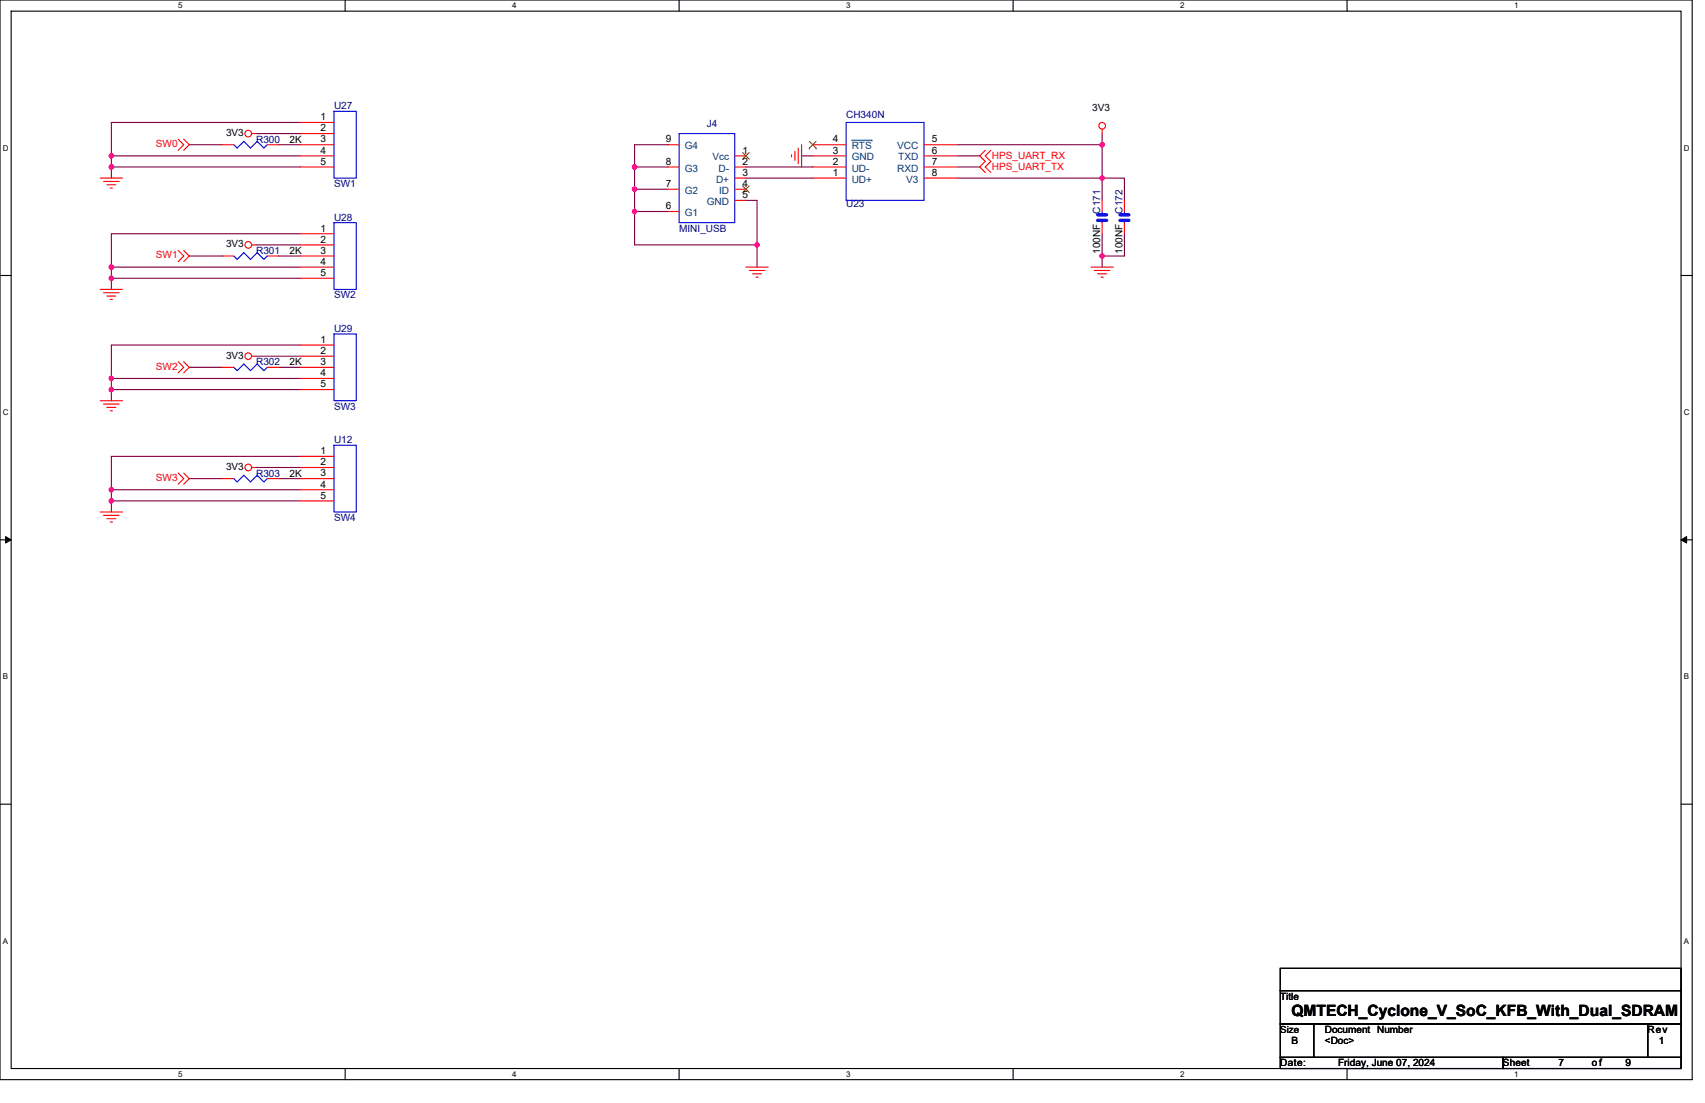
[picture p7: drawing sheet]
<svg xmlns="http://www.w3.org/2000/svg" width="432mm" height="279mm" viewBox="0 0 432 279" stroke-linecap="round" stroke-linejoin="round" font-family="sans-serif">
<path d="M0 0h428.6v273.5h-428.6zM2.8 2.8h422.9v267.9h-422.9z" fill="none" stroke="#000" stroke-width=".28"/>
<g fill="#fff">
<path d="M45.1 .3h1.1v2.2h-1.1z"/>
<path d="M45.1 271h1.1v2.2h-1.1z"/>
</g>
<path d="M87.4 0v2.8M87.4 270.7v2.8" fill="none" stroke="#000" stroke-width=".28"/>
<g fill="#fff">
<path d="M129.7 .3h1.1v2.2h-1.1z"/>
<path d="M129.7 271h1.1v2.2h-1.1z"/>
</g>
<path d="M172 0v2.8M172 270.7v2.8" fill="none" stroke="#000" stroke-width=".28"/>
<g fill="#fff">
<path d="M214.3 .3h1.1v2.2h-1.1z"/>
<path d="M214.3 271h1.1v2.2h-1.1z"/>
</g>
<path d="M256.6 0v2.8M256.6 270.7v2.8" fill="none" stroke="#000" stroke-width=".28"/>
<g fill="#fff">
<path d="M298.9 .3h1.1v2.2h-1.1z"/>
<path d="M298.9 271h1.1v2.2h-1.1z"/>
</g>
<path d="M341.2 0v2.8M341.2 270.7v2.8" fill="none" stroke="#000" stroke-width=".28"/>
<g fill="#fff">
<path d="M383.4 .3h1.2v2.2h-1.2z"/>
<path d="M383.4 271h1.2v2.2h-1.2z"/>
<path d="M.7 36.3h1.5v2.3h-1.5z"/>
<path d="M426.4 36.3h1.5v2.3h-1.5z"/>
<path d="M.7 103.3h1.5v2.2h-1.5z"/>
<path d="M426.4 103.3h1.5v2.2h-1.5z"/>
</g>
<path d="M0 69.8h2.8M425.7 69.8h2.9" fill="none" stroke="#000" stroke-width=".28"/>
<g fill="#fff">
<path d="M.7 170.2h1.4v2.3h-1.4z"/>
<path d="M426.4 170.2h1.4v2.3h-1.4z"/>
</g>
<path d="M0 136.7h2.8M425.7 136.7h2.9" fill="none" stroke="#000" stroke-width=".28"/>
<path d="M1.4 135.9l1.4 .8-1.4 .9zM425.7 136.7l1.4-.8v1.7z" fill="#000"/>
<path d="M1.4 135.9l1.4 .8-1.4 .9zM425.7 136.7l1.4-.8v1.7z" fill="none" stroke="#000" stroke-width=".25"/>
<g fill="#fff">
<path d="M.7 237.2h1.4v2.2h-1.4z"/>
<path d="M426.4 237.2h1.4v2.2h-1.4z"/>
</g>
<path d="M0 203.7h2.8M425.7 203.7h2.9M324.2 259.4h8.5v8.4h-8.5zM324.2 245.3h101.5v5.6h-101.5zM324.2 250.9h101.5v8.5h-101.5zM332.7 259.4h84.6v8.4h-84.6zM417.3 259.4h8.4v8.4h-8.4zM324.2 267.8h56.4v2.9h-56.4zM380.6 267.8h45.1v2.9h-45.1z" fill="none" stroke="#000" stroke-width=".28"/>
<g fill="none" stroke="#800040" stroke-width=".28">
<path d="M28.2 39.5v2.8M28.2 39.5h47.9M47.9 36.7h8.5M64.9 33.8h11.2M70.5 36.7h5.6M76.1 31h-47.9v8.5M169.2 36.7h-8.5v5.6M203 39.5h2.8M242.5 36.7h36.6M242.5 39.5h5.6M279.1 33.8v2.9M279.1 36.7v8.4"/>
<path d="M28.2 42.3v2.8M28.2 42.3h47.9M76.1 59.2h-47.9v8.5M160.7 53.6h8.5M160.7 53.6v8.4h31M160.7 42.3v5.6M160.7 47.9v5.7M160.7 42.3h8.5M160.7 47.9h8.5M188.9 45.1h16.9M188.9 42.3h16.9M188.9 50.8h2.8v11.2"/>
<path d="M242.5 45.1h36.6M242.5 42.3h5.6M279.1 59.2v5.7M279.1 45.1v5.7M279.1 45.1h5.7v5.7M284.8 59.2v5.7h-5.7M28.2 70.5v2.8M28.2 67.7v2.8M28.2 70.5h47.9M28.2 67.7h47.9M47.9 64.9h8.5M64.9 62h11.2"/>
<path d="M70.5 64.9h5.6M191.7 62v5.7M279.1 64.9v2.8M28.2 98.7v2.8M28.2 95.9v2.8M28.2 98.7h47.9M28.2 95.9h47.9M47.9 93h8.5M64.9 90.2h11.2M70.5 93h5.6M76.1 87.4h-47.9v8.5M64.9 118.4h11.2"/>
<path d="M76.1 115.6h-47.9v8.5M28.2 126.9v2.8M28.2 124.1v2.8M28.2 126.9h47.9M28.2 124.1h47.9M47.9 121.2h8.5M70.5 121.2h5.6"/>
</g>
<g fill="#f0f" stroke="#f0f" stroke-width=".28">
<circle cx="28.2" cy="42.3" r=".56"/>
<circle cx="28.2" cy="39.5" r=".56"/>
<circle cx="28.2" cy="70.5" r=".56"/>
<circle cx="28.2" cy="67.7" r=".56"/>
<circle cx="28.2" cy="98.7" r=".56"/>
<circle cx="28.2" cy="95.9" r=".56"/>
<circle cx="28.2" cy="126.9" r=".56"/>
<circle cx="28.2" cy="124.1" r=".56"/>
<circle cx="279.1" cy="45.1" r=".56"/>
<circle cx="279.1" cy="36.7" r=".56"/>
<circle cx="279.1" cy="64.8" r=".56"/>
<circle cx="191.7" cy="62" r=".56"/>
<circle cx="160.7" cy="47.9" r=".56"/>
<circle cx="160.7" cy="53.6" r=".56"/>
<circle cx="160.7" cy="42.3" r=".56"/>
</g>
<g fill="none" stroke="#f00" stroke-width=".28">
<path d="M45.1 35.2l1.4 1.5-1.4 1.4M46.5 35.2l1.4 1.5-1.4 1.4M56.4 36.7h2.8M63.7 33.8h1.2M67.7 36.7h2.8M76.1 31h8.5M76.1 33.8h8.5M76.1 36.7h8.5M76.1 39.5h8.5M169.2 36.7h2.8M186.1 39.5h2.8M200.5 39.2v.6"/>
<path d="M201.3 38.3v2.3M202.2 37.5v4M203 36.7v5.6M205.8 39.5h8.5M205.8 36.7h8.5M234 36.7h8.5M234 39.5h8.5M249.5 38.1l-1.4 1.4 1.4 1.4-1.4 1.4 1.4 1.4M250.9 38.1l-1.4 1.4 1.4 1.4-1.4 1.4 1.4 1.4M279.1 32.7v1.1M25.4 45.1h5.6M26.2 46h4"/>
<path d="M27.1 46.8h2.2M27.9 47.7h.6M76.1 42.3h8.5M76.1 59.2h8.5M169.2 42.3h2.8M169.2 47.9h2.8M169.2 53.6h2.8M186.1 42.3h2.8M186.1 45.1h2.8M186.1 47.9h2.8M186.1 50.8h2.8M205.8 45.1h8.5"/>
<path d="M205.8 42.3h8.5M234 42.3h8.5M234 45.1h8.5M279.1 56.4v2.8M279.1 50.8v2.8M284.8 56.4v2.8M284.8 50.8v2.8M25.4 73.3h5.6M26.2 74.2h4M27.1 75h2.2M27.9 75.9h.6M45.1 63.4l1.4 1.5-1.4 1.4"/>
<path d="M46.5 63.4l1.4 1.5-1.4 1.4M56.4 64.9h2.8M63.7 62h1.2M67.7 64.9h2.8M76.1 62h8.5M76.1 64.9h8.5M76.1 67.7h8.5M76.1 70.5h8.5M188.9 67.7h5.6M189.8 68.5h3.9M190.6 69.4h2.3M191.4 70.2h.6"/>
<path d="M276.3 67.7h5.6M277.2 68.5h3.9M278 69.4h2.3M278.8 70.2h.6M45.1 91.6l1.4 1.4-1.4 1.5M46.5 91.6l1.4 1.4-1.4 1.5M56.4 93h2.8M63.7 90.2h1.2M67.7 93h2.8M76.1 87.4h8.5M76.1 90.2h8.5M76.1 93h8.5"/>
<path d="M76.1 95.9h8.5M76.1 98.7h8.5M25.4 101.5h5.6M26.2 102.3h4M27.1 103.2h2.2M27.9 104h.6M45.1 119.8l1.4 1.4-1.4 1.5M46.5 119.8l1.4 1.4-1.4 1.5M63.7 118.4h1.2M76.1 115.6h8.5M76.1 118.4h8.5M25.4 129.7h5.6"/>
<path d="M26.2 130.5h4M27.1 131.4h2.2M27.9 132.2h.6M56.4 121.2h2.8M67.7 121.2h2.8M76.1 121.2h8.5M76.1 124.1h8.5M76.1 126.9h8.5"/>
<circle cx="62.9" cy="33.8" r=".84"/>
<circle cx="279.1" cy="31.9" r=".84"/>
<circle cx="62.9" cy="62" r=".84"/>
<circle cx="62.9" cy="90.2" r=".84"/>
<circle cx="62.9" cy="118.4" r=".84"/>
</g>
<g fill="none" stroke="#00f" stroke-width=".28">
<path d="M67.7 36.7l-.9 .8-1.7-1.7-1.7 1.7-1.6-1.7-1.7 1.7-.9-.8M84.6 28.2h5.6v16.9h-5.6zM172 33.8h14.1v22.6h-14.1zM214.3 31h19.7v19.8h-19.7zM84.6 56.4h5.6v16.9h-5.6zM279.1 55.8v.6M279.1 53.6v.8M284.8 55.8v.6M284.8 53.6v.8M59.2 64.9l.9 .8 1.7-1.7 1.6 1.7 1.7-1.7 1.7 1.7 .9-.8M59.2 93l.9 .9 1.7-1.7 1.6 1.7 1.7-1.7 1.7 1.7 .9-.9M84.6 84.6h5.6v16.9h-5.6z"/>
<path d="M84.6 112.8h5.6v16.9h-5.6zM59.2 121.2l.9 .9 1.7-1.7 1.6 1.7 1.7-1.7 1.7 1.7 .9-.9"/>
</g>
<path d="M188.1 38.6l1.7 1.7M189.8 38.6l-1.7 1.7M205 37.5h.1M205 35.8l1.7 1.7M206.7 35.8l-1.7 1.7M206.7 37.5h.1M188.1 47.1l1.7 1.7M189.8 47.1l-1.7 1.7" fill="none" stroke="#804000" stroke-width=".25"/>
<path d="M215.7 35.5h5.1M220.8 35.5h.1" fill="none" stroke="#004080" stroke-width=".25"/>
<path d="M278 55.8h2.3M278 54.4h2.3M283.6 55.8h2.3M283.6 54.4h2.3" fill="none" stroke="#00f" stroke-width=".84"/>
<text font-size="3.9" x="327.1" y="257.3">QMTECH_Cyclone_V_SoC_KFB_With_Dual_SDRAM</text>
<g font-size="2.5" fill="#000080">
<text x="84.6" y="27.7">U27</text>
<text x="214.3" y="29.9">CH340N</text>
<text x="179" y="32.2">J4</text>
<text x="64.9" y="36.1">R300</text>
<text x="84.6" y="47.4">SW1</text>
<text x="214.3" y="52.5">U23</text>
<text x="84.6" y="55.9">U28</text>
<text x="172" y="58.7">MINI_USB</text>
<text x="278.6" y="54.1" transform="rotate(-90 278.6 54.1)">C171</text>
<text x="284.3" y="54.1" transform="rotate(-90 284.3 54.1)">C172</text>
<text x="64.9" y="64.3">R301</text>
<text x="84.6" y="75.6">SW2</text>
<text x="84.6" y="84.1">U29</text>
<text x="64.9" y="92.5">R302</text>
<text x="84.6" y="103.8">SW3</text>
<text x="84.6" y="112.3">U12</text>
<text x="64.9" y="120.7">R303</text>
<text x="84.6" y="132">SW4</text>
</g>
<g font-size="2.5">
<text x="276.6" y="28.2">3V3</text>
<text x="57.2" y="34.4">3V3</text>
<text x="81.2" y="30.4">1</text>
<text x="81.2" y="33.3">2</text>
<text x="73.3" y="36.1">2K</text>
<text x="81.2" y="36.1">3</text>
<text x="81.2" y="38.9">4</text>
<text x="81.2" y="41.7">5</text>
<text x="168.6" y="41.7">8</text>
<text x="168.6" y="36.1">9</text>
<text x="188.1" y="41.7">2</text>
<text x="188.1" y="38.9">1</text>
<text x="210.9" y="36.1">4</text>
<text x="210.9" y="41.7">2</text>
<text x="210.9" y="38.9">3</text>
<text x="236" y="38.9">6</text>
<text x="236" y="36.1">5</text>
<text x="236" y="41.7">7</text>
<text x="168.6" y="47.4">7</text>
<text x="188.1" y="44.5">3</text>
<text x="188.1" y="47.4">4</text>
<text x="210.9" y="44.5">1</text>
<text x="236" y="44.5">8</text>
<text x="168.6" y="53">6</text>
<text x="188.1" y="50.2">5</text>
<text x="81.2" y="58.6">1</text>
<text x="57.2" y="62.6">3V3</text>
<text x="73.3" y="64.3">2K</text>
<text x="81.2" y="61.5">2</text>
<text x="81.2" y="64.3">3</text>
<text x="278.6" y="64.3" transform="rotate(-90 278.6 64.3)">100NF</text>
<text x="284.3" y="64.3" transform="rotate(-90 284.3 64.3)">100NF</text>
<text x="81.2" y="67.1">4</text>
<text x="81.2" y="69.9">5</text>
<text x="81.2" y="86.8">1</text>
<text x="81.2" y="89.7">2</text>
<text x="57.2" y="90.8">3V3</text>
<text x="73.3" y="92.5">2K</text>
<text x="81.2" y="92.5">3</text>
<text x="81.2" y="95.3">4</text>
<text x="81.2" y="98.1">5</text>
<text x="57.2" y="119">3V3</text>
<text x="81.2" y="115">1</text>
<text x="81.2" y="117.8">2</text>
<text x="73.3" y="120.7">2K</text>
<text x="81.2" y="120.7">3</text>
<text x="81.2" y="123.5">4</text>
<text x="81.2" y="126.3">5</text>
<text x="324.2" y="253.2">Title</text>
<text x="324.2" y="261.6">Size</text>
<text x="335.5" y="261.7">Document Number</text>
<text x="417.3" y="261.7">Rev</text>
<text x="327.1" y="264.5">B</text>
<text x="335.5" y="264.5">&lt;Doc&gt;</text>
<text x="420.1" y="264.5">1</text>
<text x="324.2" y="270.1">Date:</text>
<text x="338.9" y="270.1">Friday, June 07, 2024</text>
<text x="380.6" y="270.1">Sheet</text>
<text x="394.7" y="270.1">7</text>
<text x="403.2" y="270.1">of</text>
<text x="411.6" y="270.1">9</text>
</g>
<g font-size="2.5" fill="#f00">
<text x="39.5" y="37.3">SW0</text>
<text x="251.2" y="40.4">HPS_UART_RX</text>
<text x="251.2" y="43.2">HPS_UART_TX</text>
<text x="39.5" y="65.5">SW1</text>
<text x="39.5" y="93.6">SW2</text>
<text x="39.5" y="121.8">SW3</text>
</g>
<g font-size="2.5" fill="#004080">
<text x="173.4" y="37.8">G4</text>
<text x="180.4" y="40.6">Vcc</text>
<text x="215.7" y="40.6">GND</text>
<text x="215.7" y="37.8">RTS</text>
<text x="227.2" y="37.8">VCC</text>
<text x="227.5" y="40.6">TXD</text>
<text x="173.4" y="43.4">G3</text>
<text x="181.3" y="46.3">D+</text>
<text x="182" y="43.4">D-</text>
<text x="215.7" y="46.3">UD+</text>
<text x="215.7" y="43.4">UD-</text>
<text x="227.2" y="43.4">RXD</text>
<text x="229.5" y="46.3">V3</text>
<text x="173.4" y="49.1">G2</text>
<text x="179" y="51.9">GND</text>
<text x="182.1" y="49.1">ID</text>
<text x="173.4" y="54.7">G1</text>
</g>
<g font-size="2">
<text x="45.1" y="2.1">5</text>
<text x="129.7" y="2.1">4</text>
<text x="214.3" y="2.1">3</text>
<text x="298.9" y="2.1">2</text>
<text x="383.4" y="2.1">1</text>
<text x=".7" y="38.1">D</text>
<text x="426.4" y="38.1">D</text>
<text x=".7" y="105.1">C</text>
<text x="426.4" y="105.1">C</text>
<text x=".7" y="172.1">B</text>
<text x="426.4" y="172.1">B</text>
<text x=".7" y="239">A</text>
<text x="426.4" y="239">A</text>
<text x="45.1" y="272.8">5</text>
<text x="129.7" y="272.8">4</text>
<text x="214.3" y="272.8">3</text>
<text x="298.9" y="272.8">2</text>
<text x="383.4" y="272.8">1</text>
</g>
</svg>
